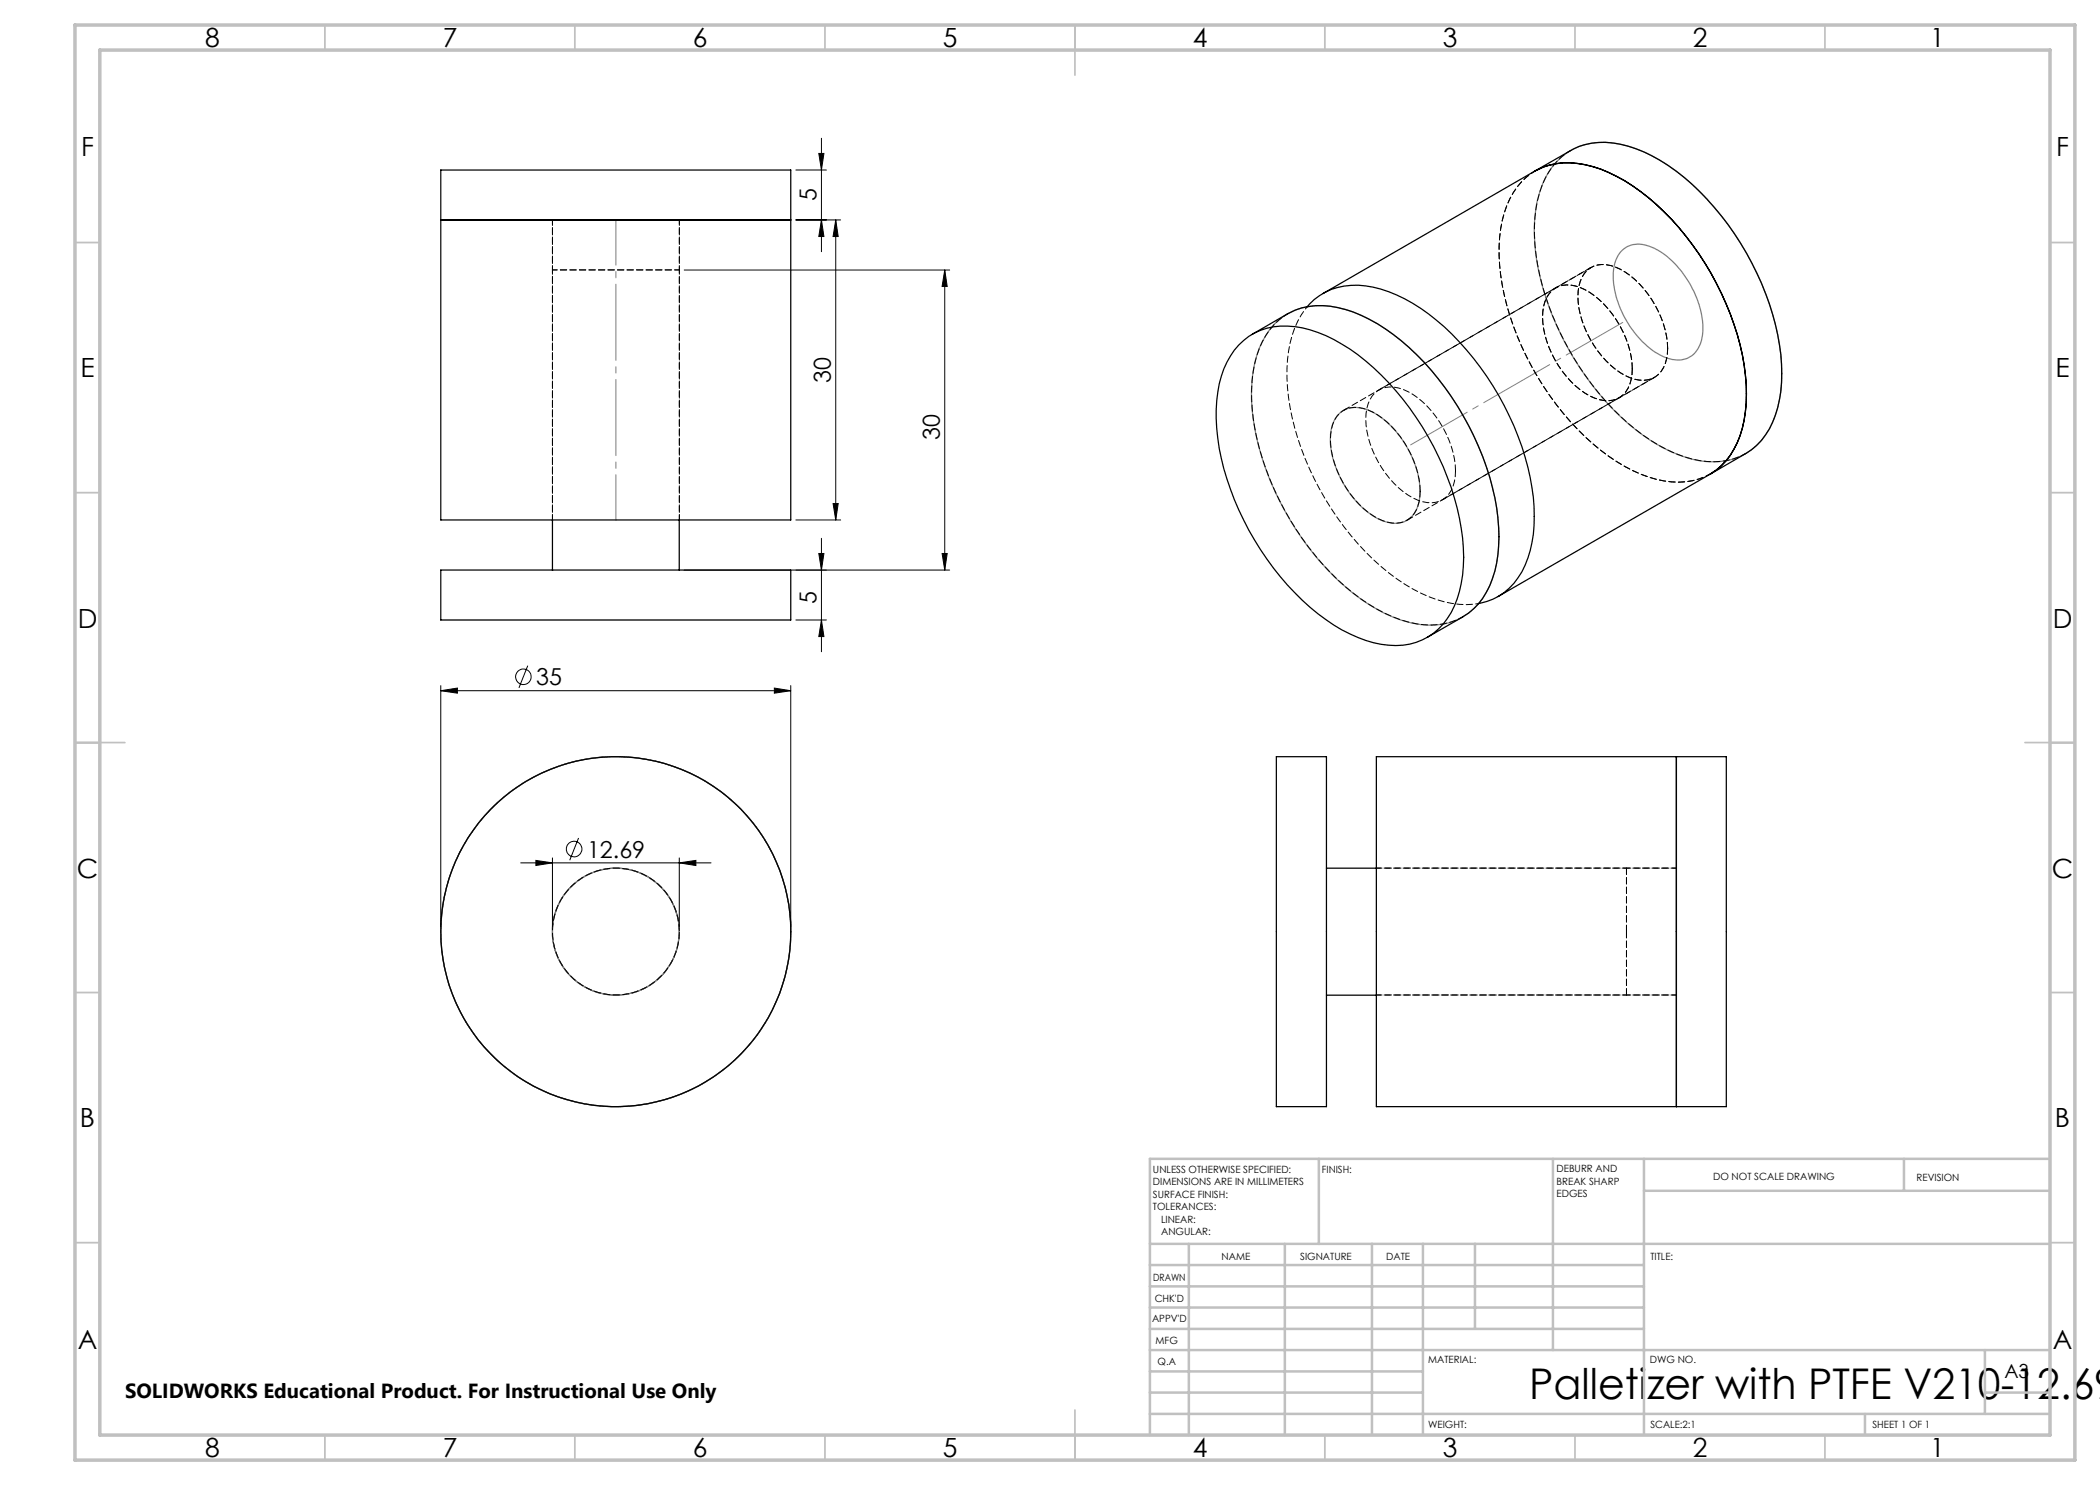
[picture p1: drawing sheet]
<svg xmlns="http://www.w3.org/2000/svg" width="420mm" height="297mm" viewBox="0 0 420 297" stroke-linecap="round" stroke-linejoin="round" font-family="sans-serif">
<g fill="none" stroke="#000" stroke-width=".2">
<path d="M159.2 34h6.1M163.8 30.7h1l-.5 3.3zM164.3 27.7v22.6M136.8 54h53.1M159.2 44h8.9M164.3 44l.5 3.3h-1zM167.1 44l.5 3.3h-1zM167.1 44v60M188.9 54l.5 3.3h-1zM188.9 54v60M136.8 114h53.1M159.2 104h8.9"/>
<path d="M163.8 110.7h1l-.5 3.3zM164.3 107.7v22.6M166.6 100.7h1l-.5 3.3zM188.4 110.7h1l-.5 3.3zM88.2 138.1l3.3-.5v1zM88.2 137.1v48.2M88.2 138.1h70M105.6 133.1l-1.8 4.5M154.9 137.6l3.3 .5-3.3 .5zM158.2 137.1v48.2M159.2 124h6.1M164.3 124l.5 3.3h-1z"/>
<path d="M104.1 172.6h38.1M107.2 172.1l3.3 .5-3.3 .5zM110.5 171.6v13.7M115.7 167.6l-1.8 4.4M135.9 172.6l3.3-.5v1zM135.9 171.6v13.7"/>
<circle cx="104.7" cy="135.4" r="1.55"/>
<circle cx="114.8" cy="169.8" r="1.55"/>
</g>
<g fill="none" stroke="#808080" stroke-width=".25">
<path d="M311.5 32.2a13.1 13.1 0 0 1 12.9-3.3 33.9 33.9 0 0 1 15.9 9.8 56.7 56.7 0 0 1 15.9 32.7 24.3 24.3 0 0 1-2.8 15.1 12.6 12.6 0 0 1-13.3 5.7 30.7 30.7 0 0 1-14.7-7.7 56.6 56.6 0 0 1-18.4-35 24.7 24.7 0 0 1 2.5-14.6l.6-1zM324.3 50.2a5.3 5.3 0 0 1 6.3-.7 18.6 18.6 0 0 1 8.7 10.1 13.2 13.2 0 0 1 .6 9.5 4.7 4.7 0 0 1-6.2 2.6 16.7 16.7 0 0 1-8.5-7.7 16.1 16.1 0 0 1-2.3-11.3l.1-.3a5.4 5.4 0 0 1 1.3-2.2zM254.9 64.8a12.9 12.9 0 0 1 12.3-3.3 32.8 32.8 0 0 1 15.9 9.2 57.1 57.1 0 0 1 16.4 32.6 25.4 25.4 0 0 1-2.3 15.3 12.6 12.6 0 0 1-13.7 6.2 31.5 31.5 0 0 1-15.9-8.8 57 57 0 0 1-17.2-33.9 25.9 25.9 0 0 1 2.2-14.1l1.2-1.9zM267.5 83.1a5.1 5.1 0 0 1 6.1-1.1 19.2 19.2 0 0 1 9.8 12.1 10.9 10.9 0 0 1-.5 8.5 4.9 4.9 0 0 1-6.1 1.6 17.4 17.4 0 0 1-9.1-9.4 13.5 13.5 0 0 1-1-10.4z"/>
<circle cx="123.2" cy="186.3" r="35"/>
<circle cx="123.2" cy="186.3" r="12.7"/>
</g>
<g fill="none" stroke="#c0c0c0" stroke-width=".35">
<path d="M65 5v5M115 5v5M165 5v5M215 5v10M265 5v5M315 5v5M365 5v5M15 48.5h5M410 48.5h5M15 98.5h5M410 98.5h5M15 148.5h10"/>
<path d="M405 148.5h10M15 198.5h5M410 198.5h5M15 248.5h5M410 248.5h5M65 287v5M115 287v5M165 287v5M215 282v10M265 287v5M315 287v5M365 287v5"/>
</g>
<g fill="none" stroke="#c0c0c0" stroke-width=".5">
<path d="M263.8 231.8v17M310.6 231.8v38.2M328.8 231.8v55.2M328.8 238.2h81.2M380.8 231.8v6.4M410 231.8h-180v55.2M230 248.8h180M230 257.3h98.8M230 253h98.8M237.8 248.8v38.2M257 248.8v38.2M274.4 248.8v38.2"/>
<path d="M284.6 248.8v38.2M295 248.8v17M230 265.8h98.8M230 261.5h98.8M230 278.5h54.6M230 274.3h54.6M230 270h180M397 278.5h13M397 270v12.8M230 282.8h180M373 282.8v4.2"/>
</g>
<path d="M15 5h400v287h-400zM20 10h390v277h-390z" fill="none" stroke="#c0c0c0" stroke-width=".7"/>
<path d="M324.6 64.5l-42.5 24.5" fill="none" stroke="#808080" stroke-width=".2" stroke-dasharray="15.2 1.3 1.3 1.3" stroke-dashoffset="2.2"/>
<path d="M123.2 44v60" fill="none" stroke="#808080" stroke-width=".2" stroke-dasharray="15.2 1.3 1.3 1.3" stroke-dashoffset="6.2"/>
<g fill="#000">
<path d="M163.8 30.7h1l-.5 3.3zM164.3 44l.5 3.3h-1zM167.1 44l.5 3.3h-1zM166.6 100.7h1l-.5 3.3zM163.8 110.7h1l-.5 3.3zM164.3 124l.5 3.3h-1z"/>
<path d="M188.4 110.7h1l-.5 3.3zM188.9 54l.5 3.3h-1z"/>
<path d="M88.2 138.1l3.3-.5v1zM154.9 137.6l3.3 .5-3.3 .5zM107.2 172.1l3.3 .5-3.3 .5zM135.9 172.6l3.3-.5v1z"/>
</g>
<g fill="none" stroke="#000" stroke-width=".25">
<path d="M88.2 34h70v70h-70zM307 34.2a14.5 14.5 0 0 1 11.6-.9 36.9 36.9 0 0 1 15.7 10.5 57.1 57.1 0 0 1 14.8 31.2 26.9 26.9 0 0 1-1.6 13.5 13.4 13.4 0 0 1-5.4 6.3M307 34.2l7.1-4.1a15.1 15.1 0 0 1 13.1-.3 39.2 39.2 0 0 1 15.6 11.6 55.2 55.2 0 0 1 13.5 31.4 23.2 23.2 0 0 1-3.2 14.2 12.2 12.2 0 0 1-4 3.7l-7 4.1M307 34.2l-42.4 24.5M88.2 44h70M247.8 69a12.6 12.6 0 0 1 11.2-3.7 30.1 30.1 0 0 1 15.7 8.3 57 57 0 0 1 17.8 34 25.8 25.8 0 0 1-2.3 14.9 12.7 12.7 0 0 1-14 6.4 31.5 31.5 0 0 1-15.7-8.8 57 57 0 0 1-16.9-32.4 27.1 27.1 0 0 1 1.8-15.3l1.5-2.4zM250.5 66.8l7-4a14.5 14.5 0 0 1 11.6-.9 36.9 36.9 0 0 1 15.7 10.5 57.1 57.1 0 0 1 14.8 31.1 25.7 25.7 0 0 1-2.3 14.9 12.7 12.7 0 0 1-4.8 5l-7 4.1M261.4 61.3a12.4 12.4 0 0 1 11.7-4.1 30.4 30.4 0 0 1 15.8 8.2 57.2 57.2 0 0 1 17.8 34.1 25.8 25.8 0 0 1-2.3 14.9 12.2 12.2 0 0 1-8.7 6.3M342.1 94.8l-42.5 24.5M88.2 114h70v10h-70zM110.5 104v10M135.9 104v10"/>
<path d="M255.3 151.3h10v70h-10zM275.3 151.3h70v70h-70zM335.3 151.3v70M265.3 173.6h10M265.3 199h10"/>
<circle cx="123.2" cy="186.3" r="35"/>
</g>
<path d="M307.1 34.2a14.5 14.5 0 0 0-6.7 9.9 38.3 38.3 0 0 0 2.3 21.1 56.5 56.5 0 0 0 19.1 26.1 25.1 25.1 0 0 0 14 5.1 12.8 12.8 0 0 0 6.3-1.6M314.1 30.1a14.5 14.5 0 0 0-6.6 10 38.3 38.3 0 0 0 2.2 21 56.5 56.5 0 0 0 19.1 26.1 25.1 25.1 0 0 0 14 5.2 12.8 12.8 0 0 0 6.3-1.7M135.9 54h-25.4M257.6 62.7a14.5 14.5 0 0 0-6.7 10 38.3 38.3 0 0 0 2.3 21.1 56.5 56.5 0 0 0 19.1 26 25.1 25.1 0 0 0 14 5.2 12.8 12.8 0 0 0 6.3-1.6" fill="none" stroke="#000" stroke-width=".2" stroke-dasharray="1.3 .6" stroke-dashoffset=".3"/>
<path d="M326.5 73.7a19.7 19.7 0 0 0-9.5-15.8 5.6 5.6 0 0 0-6.7 .3 8.4 8.4 0 0 0-1.6 7.5 20 20 0 0 0 9.3 13.5 5.6 5.6 0 0 0 6.6-.2 7 7 0 0 0 1.9-5.3M333.5 69.7a19.7 19.7 0 0 0-9.4-15.8 5.6 5.6 0 0 0-6.7 .2 8.4 8.4 0 0 0-1.6 7.6 20 20 0 0 0 9.2 13.4 5.6 5.6 0 0 0 6.7-.2 7 7 0 0 0 1.8-5.2M284 98.2a19.7 19.7 0 0 0-9.4-15.8 5.6 5.6 0 0 0-6.7 .3 8.4 8.4 0 0 0-1.6 7.5 20 20 0 0 0 9.2 13.5 5.6 5.6 0 0 0 6.7-.2 7 7 0 0 0 1.8-5.3M291.1 94.2a19.7 19.7 0 0 0-9.5-15.9 5.6 5.6 0 0 0-6.6 .3 8.4 8.4 0 0 0-1.6 7.5 20 20 0 0 0 9.2 13.5 5.6 5.6 0 0 0 6.7-.2 7 7 0 0 0 1.8-5.2" fill="none" stroke="#000" stroke-width=".2" stroke-dasharray="1.3 .6" stroke-dashoffset=".1"/>
<path d="M261.5 61.3a19.4 19.4 0 0 0-4.1 12.5 49.9 49.9 0 0 0 7.7 26 49.9 49.9 0 0 0 17.4 18 20.4 20.4 0 0 0 13.2 2.9" fill="none" stroke="#000" stroke-width=".2" stroke-dasharray="1.3 .6" stroke-dashoffset=".7"/>
<path d="M311.1 57.6l-42.4 24.5M318.2 53.5l-42.4 24.5M288.5 100l42.4-24.5M281.4 104l42.4-24.4M325.3 186.3v-12.7M325.3 199v-12.7" fill="none" stroke="#000" stroke-width=".2" stroke-dasharray="1.3 .6"/>
<path d="M110.5 54v50M110.5 44v10M135.9 54v-10M318.2 53.5l-7.1 4.1M323.8 79.6l7.1-4.1M135.9 104v-50M325.3 173.6h-50M335.3 173.6h-10M275.3 199h50M325.3 199h10" fill="none" stroke="#000" stroke-width=".2" stroke-dasharray="1.3 .6" stroke-dashoffset=".4"/>
<path d="M135.9 186.3a12.7 12.7 0 0 0-18.7-11.2 12.7 12.7 0 0 0-1 21.8 12.7 12.7 0 0 0 19.6-9.5l.1-1.1" fill="none" stroke="#000" stroke-width=".2" stroke-dasharray="1.3 .6" stroke-dashoffset="-.2"/>
<path d="M110.5 44v60M135.9 104v-60M335.3 173.6h-60M275.3 199h60" fill="none" stroke="#000" stroke-width=".2" stroke-dasharray="1.3 .6" stroke-dashoffset=".2"/>
<text font-size="8.5" x="305.8" y="279.7">Palletizer with PTFE V210-12.69</text>
<g font-size="5.3">
<text x="41" y="9.5">8</text>
<text x="88.5" y="9.5">7</text>
<text x="138.5" y="9.5">6</text>
<text x="188.5" y="9.5">5</text>
<text x="238.5" y="9.5">4</text>
<text x="288.5" y="9.5">3</text>
<text x="338.5" y="9.5">2</text>
<text x="386" y="9.5">1</text>
<text x="16.2" y="31.3">F</text>
<text x="411.2" y="31.3">F</text>
<text x="16.1" y="75.5">E</text>
<text x="411.1" y="75.5">E</text>
<text x="15.5" y="125.5">D</text>
<text x="410.5" y="125.5">D</text>
<text x="15.4" y="175.5">C</text>
<text x="410.4" y="175.5">C</text>
<text x="16" y="225.5">B</text>
<text x="411" y="225.5">B</text>
<text x="15.5" y="269.8">A</text>
<text x="410.5" y="269.8">A</text>
<text x="41" y="291.5">8</text>
<text x="88.5" y="291.5">7</text>
<text x="138.5" y="291.5">6</text>
<text x="188.5" y="291.5">5</text>
<text x="238.5" y="291.5">4</text>
<text x="288.5" y="291.5">3</text>
<text x="338.5" y="291.5">2</text>
<text x="386" y="291.5">1</text>
</g>
<g font-size="4.7">
<text x="163.3" y="40.3" transform="rotate(-90 163.3 40.3)">5</text>
<text x="166.1" y="76.6" transform="rotate(-90 166.1 76.6)">30</text>
<text x="187.9" y="88.1" transform="rotate(-90 187.9 88.1)">30</text>
<text x="163.3" y="120.9" transform="rotate(-90 163.3 120.9)">5</text>
<text x="107.3" y="137">35</text>
<text x="117.4" y="171.5">12.69</text>
</g>
<text font-size="4.1" x="25" y="279.6">SOLIDWORKS Educational Product. For Instructional Use Only</text>
<text font-size="3.9" x="400.9" y="275.5">A3</text>
<g font-size="2">
<text x="230.6" y="234.6">UNLESS OTHERWISE SPECIFIED:</text>
<text x="230.6" y="237.1">DIMENSIONS ARE IN MILLIMETERS</text>
<text x="230.6" y="239.6">SURFACE FINISH:</text>
<text x="264.4" y="234.6">FINISH:</text>
<text x="311.3" y="234.5">DEBURR AND</text>
<text x="311.3" y="237">BREAK SHARP</text>
<text x="311.3" y="239.5">EDGES</text>
<text x="342.6" y="236">DO NOT SCALE DRAWING</text>
<text x="383.3" y="236.2">REVISION</text>
<text x="230.6" y="242.1">TOLERANCES:</text>
<text x="232.2" y="244.6">LINEAR:</text>
<text x="232.2" y="247.1">ANGULAR:</text>
<text x="244.3" y="252">NAME</text>
<text x="260" y="251.9">SIGNATURE</text>
<text x="277.2" y="251.9">DATE</text>
<text x="330.1" y="251.9">TITLE:</text>
<text x="230.6" y="256.1">DRAWN</text>
<text x="230.9" y="260.3">CHK'D</text>
<text x="230.4" y="264.4">APPV'D</text>
<text x="231.1" y="268.8">MFG</text>
<text x="231.5" y="273">Q.A</text>
<text x="285.6" y="272.5">MATERIAL:</text>
<text x="330" y="272.5">DWG NO.</text>
<text x="285.6" y="285.5">WEIGHT:</text>
<text x="330.1" y="285.6">SCALE:2:1</text>
<text x="374.5" y="285.6">SHEET 1 OF 1</text>
</g>
</svg>
